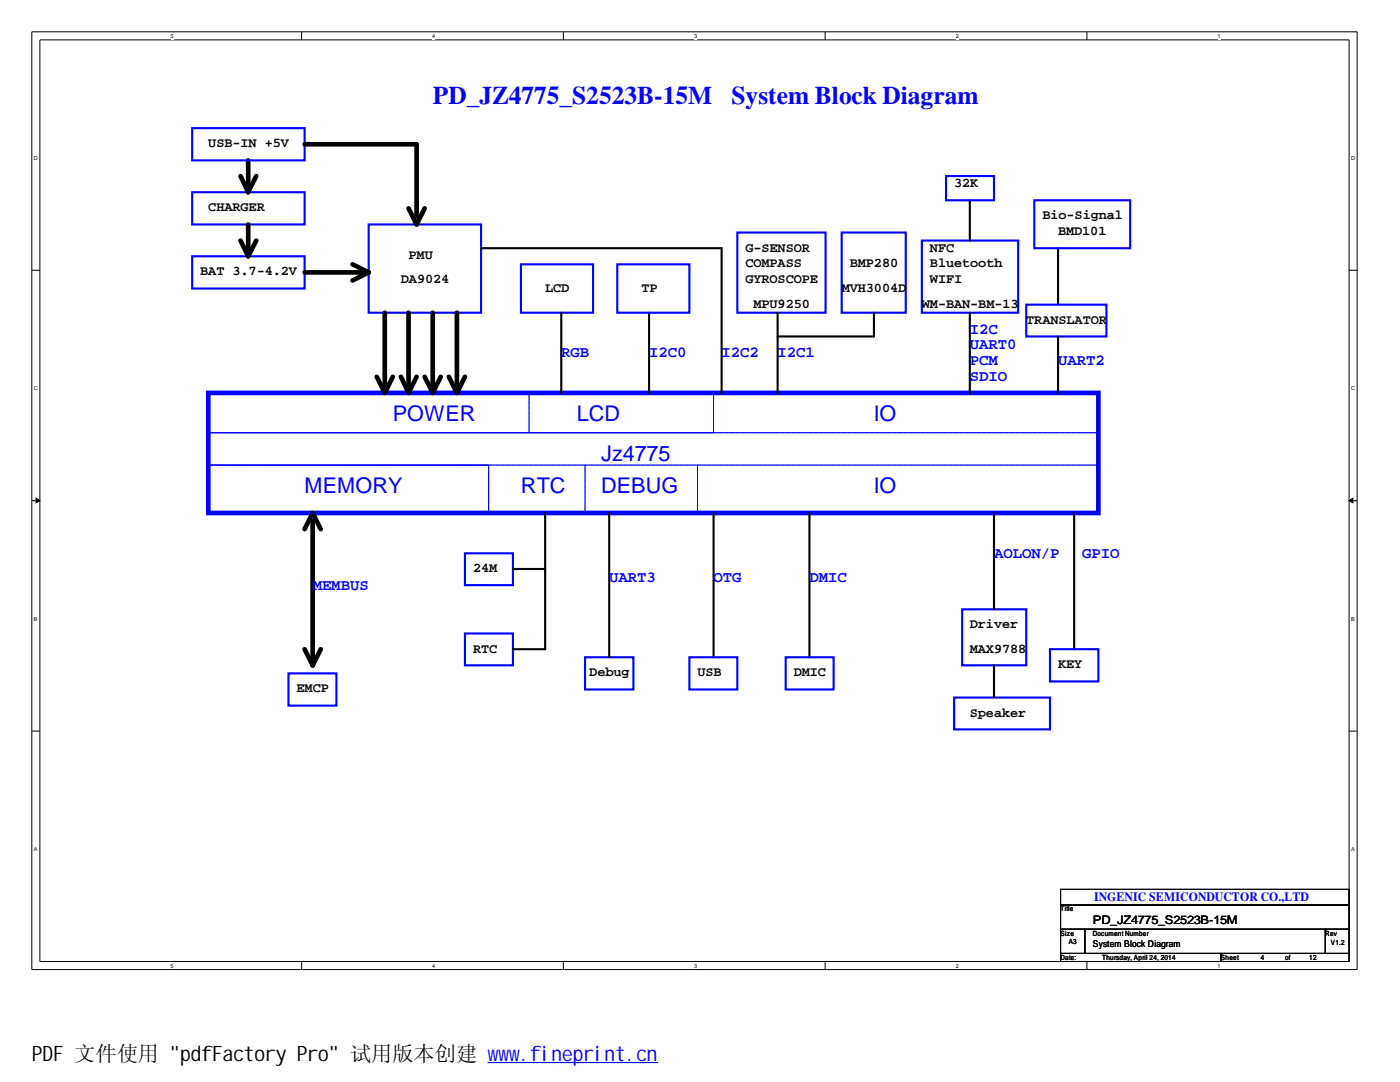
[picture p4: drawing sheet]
<svg xmlns="http://www.w3.org/2000/svg" width="279mm" height="216mm" viewBox="0 0 279 216" stroke-linecap="round" stroke-linejoin="round" font-family="sans-serif">
<path d="M6.3 6.3h264.5v187.2h-264.5zM8 8h261.2v183.9h-261.2z" fill="none" stroke="#000" stroke-width=".2"/>
<g fill="#fff">
<path d="M34 6.5h.6v1.4h-.6z"/>
<path d="M34 192h.6v1.4h-.6z"/>
</g>
<path d="M60.2 6.3v1.7M60.2 191.9v1.6" fill="none" stroke="#000" stroke-width=".2"/>
<g fill="#fff">
<path d="M86.3 6.5h.6v1.4h-.6z"/>
<path d="M86.3 192h.6v1.4h-.6z"/>
</g>
<path d="M112.4 6.3v1.7M112.4 191.9v1.6" fill="none" stroke="#000" stroke-width=".2"/>
<g fill="#fff">
<path d="M138.5 6.5h.6v1.4h-.6z"/>
<path d="M138.5 192h.6v1.4h-.6z"/>
</g>
<path d="M164.7 6.3v1.7M164.7 191.9v1.6" fill="none" stroke="#000" stroke-width=".2"/>
<g fill="#fff">
<path d="M190.8 6.5h.5v1.4h-.5z"/>
<path d="M190.8 192h.5v1.4h-.5z"/>
</g>
<path d="M216.9 6.3v1.7M216.9 191.9v1.6" fill="none" stroke="#000" stroke-width=".2"/>
<g fill="#fff">
<path d="M243 6.5h.6v1.4h-.6z"/>
<path d="M243 192h.6v1.4h-.6z"/>
<path d="M6.8 30.8h.7v1.4h-.7z"/>
<path d="M269.7 30.8h.7v1.4h-.7z"/>
<path d="M6.8 76.8h.7v1.3h-.7z"/>
<path d="M269.7 76.8h.7v1.3h-.7z"/>
</g>
<path d="M6.3 53.9h1.7M269.2 53.9h1.6" fill="none" stroke="#000" stroke-width=".2"/>
<g fill="#fff">
<path d="M6.8 122.8h.7v1.3h-.7z"/>
<path d="M269.7 122.8h.6v1.3h-.6z"/>
</g>
<path d="M6.3 99.9h1.7M269.2 99.9h1.6" fill="none" stroke="#000" stroke-width=".2"/>
<g fill="#000" stroke="#000" stroke-width=".2">
<path d="M7.2 99.4l.8 .5-.8 .4z" fill-rule="evenodd"/>
<path d="M269.2 99.9l.8-.5v.9z" fill-rule="evenodd"/>
</g>
<g fill="#fff">
<path d="M6.8 168.7h.6v1.4h-.6z"/>
<path d="M269.7 168.7h.6v1.4h-.6z"/>
</g>
<path d="M6.3 145.9h1.7M269.2 145.9h1.6M211.7 177.5h57.5v3.1h-57.5zM211.7 180.6h57.5v4.8h-57.5zM211.7 185.4h4.8v4.8h-4.8zM211.7 190.2h32v1.7h-32zM216.5 185.4h48v4.8h-48zM243.7 190.2h25.5v1.7h-25.5zM264.5 185.4h4.7v4.8h-4.7z" fill="none" stroke="#000" stroke-width=".2"/>
<path d="M41.6 78.4h177.6v24h-177.6z" fill="none" stroke="#00f" stroke-width=".93"/>
<g fill="none" stroke="#000" stroke-width=".93">
<path d="M48 35.1l1.5 3.3M49.5 32v6.4M51.1 35.1l-1.6 3.3M60.8 28.8h22.3v14.4M48 48l1.5 3.1M49.5 44.8v6.3M51.1 48l-1.6 3.1M60.8 54.4h12.8M70.4 52.7l3.2 1.7M73.6 54.4l-3.2 1.6M81.5 41.6l1.6 3.2 1.7-3.2M75.2 75.2l1.6 3.2"/>
<path d="M76.8 62.4v16M78.4 75.2l-1.6 3.2M80 75.2l1.5 3.2M81.5 62.4v16M83.1 75.2l-1.6 3.2M84.8 75.2l1.6 3.2M86.4 62.4v16M88 75.2l-1.6 3.2M89.6 75.2l1.6 3.2M91.2 62.4v16M92.8 75.2l-1.6 3.2M60.8 105.6l1.6-3.2 1.6 3.2"/>
<path d="M62.4 104v28.8M60.8 129.5l1.6 3.3M64 129.5l-1.6 3.3"/>
</g>
<g fill="none" stroke="#00f" stroke-width=".42">
<path d="M38.4 25.6h22.4v6.4h-22.4zM38.4 38.4h22.4v6.4h-22.4zM188.8 35.1h9.6v4.9h-9.6zM206.4 40h19.2v9.5h-19.2zM38.4 51.1h22.4v6.5h-22.4zM73.6 44.8h22.4v17.6h-22.4zM104 52.7h14.4v9.7h-14.4zM123.2 52.7h14.4v9.7h-14.4zM147.2 46.4h17.6v16h-17.6zM168 46.4h12.8v16h-12.8zM184 48h19.2v14.4h-19.2zM204.8 60.8h16v6.3h-16z"/>
<path d="M92.8 110.4h9.6v6.4h-9.6zM57.6 134.4h9.5v6.4h-9.5zM92.8 126.4h9.6v6.4h-9.6zM116.8 131.1h9.6v6.5h-9.6zM137.6 131.1h9.6v6.5h-9.6zM156.8 131.1h9.6v6.5h-9.6zM190.4 139.2h19.1v6.3h-19.1zM192 121.6h12.8v11.2h-12.8zM209.5 129.5h9.7v6.5h-9.7z"/>
</g>
<g fill="none" stroke="#000" stroke-width=".42">
<path d="M193.5 40v8M96 49.5h48v28.9M211.2 49.5v11.3M112 62.4v16M129.5 62.4v16M155.2 62.4v16M174.4 62.4v4.7h-19.2M193.5 62.4v16M211.2 67.1v11.3M102.4 113.5h6.4M108.8 102.4v27.1h-6.4M121.6 102.4v28.7"/>
<path d="M142.4 102.4v28.7M161.5 102.4v28.7M198.4 102.4v19.2M214.4 102.4v27.1M198.4 132.8v6.4"/>
</g>
<path d="M105.6 78.4v8M142.4 78.4v8M41.6 92.8h55.9v9.6h-55.9zM116.8 92.8v9.6M139.2 92.8v9.6M142.4 86.4h-100.8M219.2 92.8h-177.6M219.2 86.4h-177.6" fill="none" stroke="#00f" stroke-width=".2" stroke-dasharray=".1 .1 .1 .1 .1 .1 .1 .1"/>
<path d="M97.4 212h33.8M97.4 212.1h33.8" fill="none" stroke="#00f" stroke-width=".2"/>
<g font-size="5.1" fill="#00f">
<text x="86.4" y="20.7">PD_JZ4775_S2523B-15M</text>
<text x="146" y="20.7">System Block Diagram</text>
</g>
<g font-size="4.3" fill="#00f">
<text x="78.4" y="84">POWER</text>
<text x="115.1" y="84">LCD</text>
<text x="174.4" y="84">IO</text>
<text x="120" y="91.9">Jz4775</text>
<text x="60.8" y="98.4">MEMORY</text>
<text x="104" y="98.4">RTC</text>
<text x="120" y="98.4">DEBUG</text>
<text x="174.4" y="98.4">IO</text>
</g>
<text font-size="4.2" x="6.4" y="211.7">PDF 文件使用 &quot;pdfFactory Pro&quot; 试用版本创建 ww</text>
<text font-size="4.2" fill="#00f" x="99.5" y="211.7">w.fineprint.cn</text>
<g font-size="3.1" fill="#00f">
<text x="112" y="71.3">RGB</text>
<text x="129.5" y="71.3">I2C0</text>
<text x="144" y="71.3">I2C2</text>
<text x="155.2" y="71.3">I2C1</text>
<text x="193.5" y="69.7">UART0</text>
<text x="193.5" y="66.5">I2C</text>
<text x="193.5" y="72.9">PCM</text>
<text x="193.5" y="76.1">SDIO</text>
<text x="211.2" y="72.9">UART2</text>
<text x="198.4" y="111.3">AOLON/P</text>
<text x="216" y="111.3">GPIO</text>
<text x="62.4" y="117.7">MEMBUS</text>
<text x="121.6" y="116.1">UART3</text>
<text x="142.4" y="116.1">OTG</text>
<text x="161.5" y="116.1">DMIC</text>
</g>
<g font-size="2.7">
<text x="41.6" y="29.4">USB-IN +5V</text>
<text x="190.4" y="37.3">32K</text>
<text x="41.6" y="42.2">CHARGER</text>
<text x="208" y="43.8">Bio-Signal</text>
<text x="211.2" y="47">BMD101</text>
<text x="81.5" y="51.7">PMU</text>
<text x="148.8" y="50.2">G-SENSOR</text>
<text x="148.8" y="53.3">COMPASS</text>
<text x="169.6" y="53.3">BMP280</text>
<text x="185.6" y="53.3">Bluetooth</text>
<text x="185.6" y="50.2">NFC</text>
<text x="40" y="54.9">BAT 3.7-4.2V</text>
<text x="80" y="56.6">DA9024</text>
<text x="108.8" y="58.2">LCD</text>
<text x="128" y="58.2">TP</text>
<text x="148.8" y="56.6">GYROSCOPE</text>
<text x="168" y="58.2">MVH3004D</text>
<text x="185.6" y="56.6">WIFI</text>
<text x="150.4" y="61.4">MPU9250</text>
<text x="184" y="61.4">WM-BAN-BM-13</text>
<text x="204.8" y="64.6">TRANSLATOR</text>
<text x="94.4" y="114.2">24M</text>
<text x="193.5" y="125.4">Driver</text>
<text x="94.4" y="130.2">RTC</text>
<text x="193.5" y="130.2">MAX9788</text>
<text x="117.6" y="135">Debug</text>
<text x="139.2" y="135">USB</text>
<text x="158.4" y="135">DMIC</text>
<text x="211.2" y="133.3">KEY</text>
<text x="59.2" y="138.2">EMCP</text>
<text x="193.5" y="143">Speaker</text>
</g>
<text font-size="2.5" fill="#00f" x="218.4" y="179.8">INGENIC SEMICONDUCTOR CO.,LTD</text>
<text font-size="2.4" x="218.1" y="184.4">PD_JZ4775_S2523B-15M</text>
<text font-size="1.9" x="218.1" y="189.1">System Block Diagram</text>
<g font-size="1.4">
<text x="211.7" y="181.9">Title</text>
<text x="211.7" y="186.7">Size</text>
<text x="211.7" y="191.5">Date:</text>
<text x="213.3" y="188.3">A3</text>
<text x="218.1" y="186.7">Document Number</text>
<text x="220" y="191.5">Thursday, April 24, 2014</text>
<text x="243.7" y="191.5">Sheet</text>
<text x="251.6" y="191.5">4</text>
<text x="256.5" y="191.5">of</text>
<text x="261.3" y="191.5">12</text>
<text x="264.5" y="186.7">Rev</text>
<text x="265.6" y="188.5">V1.2</text>
</g>
<g font-size="1.1">
<text x="34" y="7.6">5</text>
<text x="86.3" y="7.6">4</text>
<text x="138.5" y="7.6">3</text>
<text x="190.8" y="7.6">2</text>
<text x="243" y="7.6">1</text>
<text x="6.8" y="31.9">D</text>
<text x="269.7" y="31.9">D</text>
<text x="6.8" y="77.9">C</text>
<text x="269.7" y="77.9">C</text>
<text x="6.8" y="123.9">B</text>
<text x="269.7" y="123.9">B</text>
<text x="6.8" y="169.8">A</text>
<text x="269.7" y="169.8">A</text>
<text x="34" y="193.1">5</text>
<text x="86.3" y="193.1">4</text>
<text x="138.5" y="193.1">3</text>
<text x="190.8" y="193.1">2</text>
<text x="243" y="193.1">1</text>
</g>
</svg>
